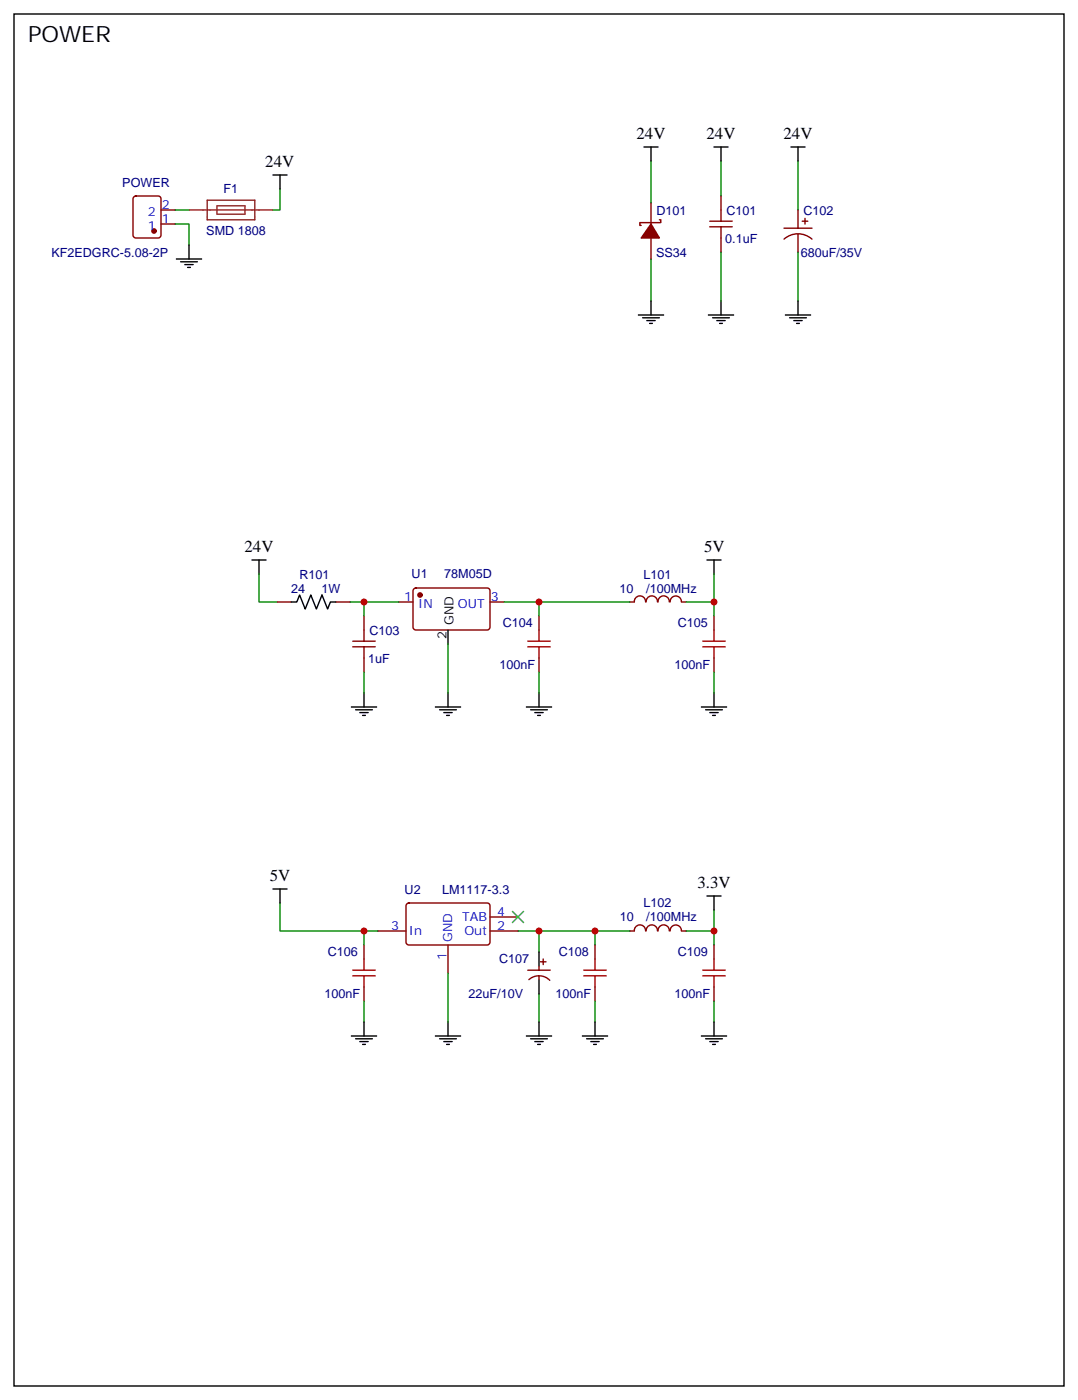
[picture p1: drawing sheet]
<svg xmlns="http://www.w3.org/2000/svg" width="272mm" height="353mm" viewBox="0 0 272 353" stroke-linecap="round" stroke-linejoin="round" font-family="sans-serif">
<g fill="none" stroke="#008700" stroke-width=".35">
<path d="M44.1 56.4h3.5v5.3M44.1 52.9h3.5M70.6 47.6v5.3h-1.8M164 40.6v10.6M181.7 40.6v8.8M201.1 40.6v12.3M164 65.3v10.5M181.7 63.5v12.3M201.1 63.5v12.3M65.3 144.6v7.1h4.5M88.2 151.7h12.3M91.7 151.7v3.5"/>
<path d="M127 151.7h31.7M135.8 151.7v3.5M172.9 151.7h7M179.9 144.6v10.6M91.7 169.3v5.3M112.9 162.3v12.3M135.8 169.3v5.3M179.9 169.3v5.3M70.6 227.5v7.1h24.6M91.7 234.6v3.5M130.5 234.6h28.2M135.8 234.6v5.3"/>
<path d="M149.9 234.6v3.5M179.9 229.3v5.3h-7M179.9 234.6v3.5M91.7 252.2v5.3M112.9 245.2v12.3M135.8 250.5v7M149.9 252.2v5.3M179.9 252.2v5.3"/>
</g>
<g fill="none" stroke="#000" stroke-width=".35">
<path d="M3.5 3.5h264.6v345.7h-264.6zM162.3 37h3.5M164 37v3.6M179.9 37h3.5M181.7 37v3.6M199.3 37h3.5M201.1 37v3.6M68.8 44.1h3.5M70.6 44.1v3.5M44.4 65.3h6.4M45.5 66h4.2M46.6 66.7h2.1"/>
<path d="M47.3 67.4h.7M47.6 61.7v3.6M160.9 79.4h6.3M164 75.8v3.6M178.5 79.4h6.4M181.7 75.8v3.6M197.9 79.4h6.4M201.1 75.8v3.6M161.9 80.1h4.3M163 80.8h2.1M163.7 81.5h.7M179.6 80.1h4.2"/>
<path d="M180.6 80.8h2.1M181.3 81.5h.7M199 80.1h4.2M200 80.8h2.1M200.7 81.5h.7M63.5 141.1h3.5M65.3 141.1v3.5M73.4 151.7h1.4l.7-1.8 1.4 3.6 1.4-3.6 1.4 3.6 1.4-3.6 1.4 3.6 .8-1.8h1.4M112.9 158.8v3.5M178.2 141.1h3.5M179.9 141.1v3.5M88.5 178.2h6.4"/>
<path d="M89.6 178.9h4.2M90.7 179.6h2.1M91.7 174.6v3.6M109.7 178.2h6.4M110.8 178.9h4.2M111.8 179.6h2.1M112.9 174.6v3.6M132.6 178.2h6.4M133.7 178.9h4.2M134.8 179.6h2.1M135.8 174.6v3.6M176.7 178.2h6.4"/>
<path d="M177.8 178.9h4.2M178.9 179.6h2.1M179.9 174.6v3.6M91.4 180.3h.7M112.5 180.3h.7M135.5 180.3h.7M179.6 180.3h.7M68.8 224h3.5M70.6 224v3.5M135.8 239.9v3.5M178.2 225.8h3.5M179.9 225.8v3.5"/>
<path d="M91.7 257.5v3.6M112.9 257.5v3.6M135.8 246.9v3.6M135.8 257.5v3.6M149.9 257.5v3.6M179.9 257.5v3.6M88.5 261.1h6.4M89.6 261.8h4.2M90.7 262.5h2.1M91.4 263.2h.7M109.7 261.1h6.4M110.8 261.8h4.2"/>
<path d="M111.8 262.5h2.1M112.5 263.2h.7M132.6 261.1h6.4M133.7 261.8h4.2M134.8 262.5h2.1M135.5 263.2h.7M146.8 261.1h6.3M147.8 261.8h4.2M148.9 262.5h2.1M149.6 263.2h.7M176.7 261.1h6.4M177.8 261.8h4.2"/>
<path d="M178.9 262.5h2.1M179.6 263.2h.7"/>
</g>
<g fill="none" stroke="#a10000" stroke-width=".35">
<path d="M135.8 158.8v2.8M179.9 158.8v2.8M133 161.6h5.6M133 163h5.6M135.8 163v2.8M177.1 161.6h5.6M177.1 163h5.6M179.9 163v2.8M88.9 244.5h5.6M88.9 245.9h5.6M91.7 241.7v2.8M91.7 245.9v2.8"/>
<path d="M147.1 244.5h5.7M147.1 245.9h5.7M149.9 241.7v2.8M149.9 245.9v2.8M177.1 244.5h5.6M177.1 245.9h5.6M179.9 241.7v2.8M179.9 245.9v2.8"/>
</g>
<g fill="none" stroke="#870000" stroke-width=".35">
<path d="M33.7 49.6l.5-.2h5.7a.71 .71 0 0 1 .7 .7l-.1 9.4-.6 .5h-5.7l-.5-.3-.2-.4v-9.2zM40.6 56.4h3.5M40.6 52.9h3.5M164 51.2v5.2M164 60v5.3M166.2 55.4h.3v.7h-5.3v.7h.4M178.9 55.7h5.6M178.9 57.2h5.6M181.7 49.4v6.3M181.7 57.2v6.3M197.6 57.5h7M201.1 52.9v4.6"/>
<path d="M201.1 58.9v4.6M202.1 55.7h1.5M202.8 55v1.4M204.6 60.3a5.3 5.3 0 0 0-7 0M69.8 151.7h3.6M84.7 151.7h3.5M91.7 155.2v6.4M100.5 151.7h3.6M104.3 148.4l.5-.2h18a.71 .71 0 0 1 .7 .7v9.1l-.5 .7-18.2 .1-.5-.3-.2-.5v-9.1zM123.5 151.7h3.5M135.8 155.2v3.6M162.7 151.7a1.41 1.41 0 0 0-1.4-1.5 1.41 1.41 0 0 0-1.4 1.5h-1.2"/>
<path d="M162.8 151.7a1.41 1.41 0 0 1 1.4-1.5 1.41 1.41 0 0 1 1.5 1.5M165.8 151.7a1.41 1.41 0 0 1 1.4-1.5 1.41 1.41 0 0 1 1.4 1.5M168.9 151.7a1.41 1.41 0 0 1 1.4-1.5 1.41 1.41 0 0 1 1.4 1.5M171.8 151.7h1.1M179.9 155.2v3.6M88.9 163h5.6M88.9 161.6h5.6M91.7 163v6.3M135.8 165.8v3.5M179.9 165.8v3.5M91.7 238.1v3.6M95.2 234.6h7.1"/>
<path d="M102.5 227.7l.5-.2h19.8a.71 .71 0 0 1 .7 .7v9.2l-.5 .7h-20l-.5-.2-.2-.5v-9.2zM112.9 238.1v7.1M123.5 234.6h7M123.5 231.1h7M149.9 238.1v3.6M162.7 234.6a1.41 1.41 0 0 0-1.4-1.5 1.41 1.41 0 0 0-1.4 1.5h-1.2M162.8 234.6a1.41 1.41 0 0 1 1.4-1.5 1.41 1.41 0 0 1 1.5 1.5M165.8 234.6a1.41 1.41 0 0 1 1.4-1.5 1.41 1.41 0 0 1 1.4 1.5M168.9 234.6a1.41 1.41 0 0 1 1.4-1.5 1.41 1.41 0 0 1 1.4 1.5M171.8 234.6h1.1M179.9 238.1v3.6M91.7 248.7v3.5"/>
<path d="M133 244.5h5.6M133.3 246.9a3.8 3.8 0 0 1 5.2 .1M135.8 243.4v1.1M135.8 245.9v1M136.2 242.4h1.4M136.9 241.7v1.4M149.9 248.7v3.5M179.9 248.7v3.5"/>
</g>
<path d="M129.1 229.7l2.8 2.8M131.9 229.7l-2.8 2.8" fill="none" stroke="#3c3" stroke-width=".35"/>
<g fill="#870000" stroke="#870000" stroke-width=".35">
<path d="M164 56.4l2.2 3.6h-4.6z"/>
<circle cx="105.8" cy="149.9" r=".53"/>
<circle cx="38.8" cy="58.2" r=".53"/>
</g>
<path d="M47.6 52.9h21.2M52.2 50.4h12v5h-12zM54.7 51.9h7v2.1h-7z" fill="none" stroke="#8c2424" stroke-width=".35"/>
<g fill="#c00">
<circle cx="179.9" cy="234.6" r=".88"/>
<circle cx="149.9" cy="234.6" r=".88"/>
<circle cx="135.8" cy="234.6" r=".88"/>
<circle cx="91.7" cy="234.6" r=".88"/>
<circle cx="179.9" cy="151.7" r=".88"/>
<circle cx="135.8" cy="151.7" r=".88"/>
<circle cx="91.7" cy="151.7" r=".88"/>
</g>
<text font-size="5.6" x="7.1" y="10.6">POWER</text>
<g font-size="4.2">
<text x="160.4" y="34.9">24V</text>
<text x="178" y="34.9">24V</text>
<text x="197.4" y="34.9">24V</text>
<text x="66.8" y="42">24V</text>
<text x="61.6" y="139">24V</text>
<text x="177.4" y="139">5V</text>
<text x="68" y="221.9">5V</text>
<text x="175.7" y="223.7">3.3V</text>
</g>
<g font-size="3.2" fill="#000080">
<text x="30.8" y="47">POWER</text>
<text x="56.3" y="48.8">F1</text>
<text x="52" y="59.3">SMD 1808</text>
<text x="165.4" y="54.1">D101</text>
<text x="183" y="54.1">C101</text>
<text x="202.4" y="54.1">C102</text>
<text x="12.9" y="64.6">KF2EDGRC-5.08-2P</text>
<text x="165.3" y="64.7">SS34</text>
<text x="182.8" y="61.1">0.1uF</text>
<text x="201.8" y="64.7">680uF/35V</text>
<text x="73.4" y="149.3">24</text>
<text x="75.4" y="145.8">R101</text>
<text x="81" y="149.3">1W</text>
<text x="103.7" y="145.8">U1</text>
<text x="112" y="145.8">78M05D</text>
<text x="156.1" y="149.3">10</text>
<text x="162.1" y="145.8">L101</text>
<text x="162.8" y="149.3">/100MHz</text>
<text x="93.1" y="159.9">C103</text>
<text x="126.7" y="158.1">C104</text>
<text x="170.8" y="158.1">C105</text>
<text x="92.8" y="167">1uF</text>
<text x="125.9" y="168.7">100nF</text>
<text x="170" y="168.7">100nF</text>
<text x="102" y="225.2">U2</text>
<text x="111.4" y="225.2">LM1117-3.3</text>
<text x="156.2" y="232.2">10</text>
<text x="162.1" y="228.7">L102</text>
<text x="162.9" y="232.2">/100MHz</text>
<text x="82.6" y="241">C106</text>
<text x="125.7" y="242.8">C107</text>
<text x="140.8" y="241">C108</text>
<text x="170.8" y="241">C109</text>
<text x="81.8" y="251.6">100nF</text>
<text x="118.1" y="251.6">22uF/10V</text>
<text x="140" y="251.6">100nF</text>
<text x="170" y="251.6">100nF</text>
</g>
<g font-size="3.2" fill="#00f">
<text x="40.7" y="52.6">2</text>
<text x="37.2" y="57.9">1</text>
<text x="37.2" y="54.3">2</text>
<text x="40.7" y="56.1">1</text>
<text x="101.9" y="151.3">1</text>
<text x="105.4" y="153.1">IN</text>
<text x="115.4" y="153.1">OUT</text>
<text x="123.6" y="151.3">3</text>
<text x="116.5" y="232.1">TAB</text>
<text x="125.2" y="230.7">4</text>
<text x="98.5" y="234.2">3</text>
<text x="103" y="235.7">In</text>
<text x="113.9" y="237.4" transform="rotate(-90 113.9 237.4)">GND</text>
<text x="117" y="235.7">Out</text>
<text x="125.2" y="234.2">2</text>
<text x="112.5" y="241.9" transform="rotate(-90 112.5 241.9)">1</text>
</g>
<g font-size="3.2">
<text x="112.5" y="160.9" transform="rotate(-90 112.5 160.9)">2</text>
<text x="114.3" y="157.4" transform="rotate(-90 114.3 157.4)">GND</text>
</g>
</svg>
